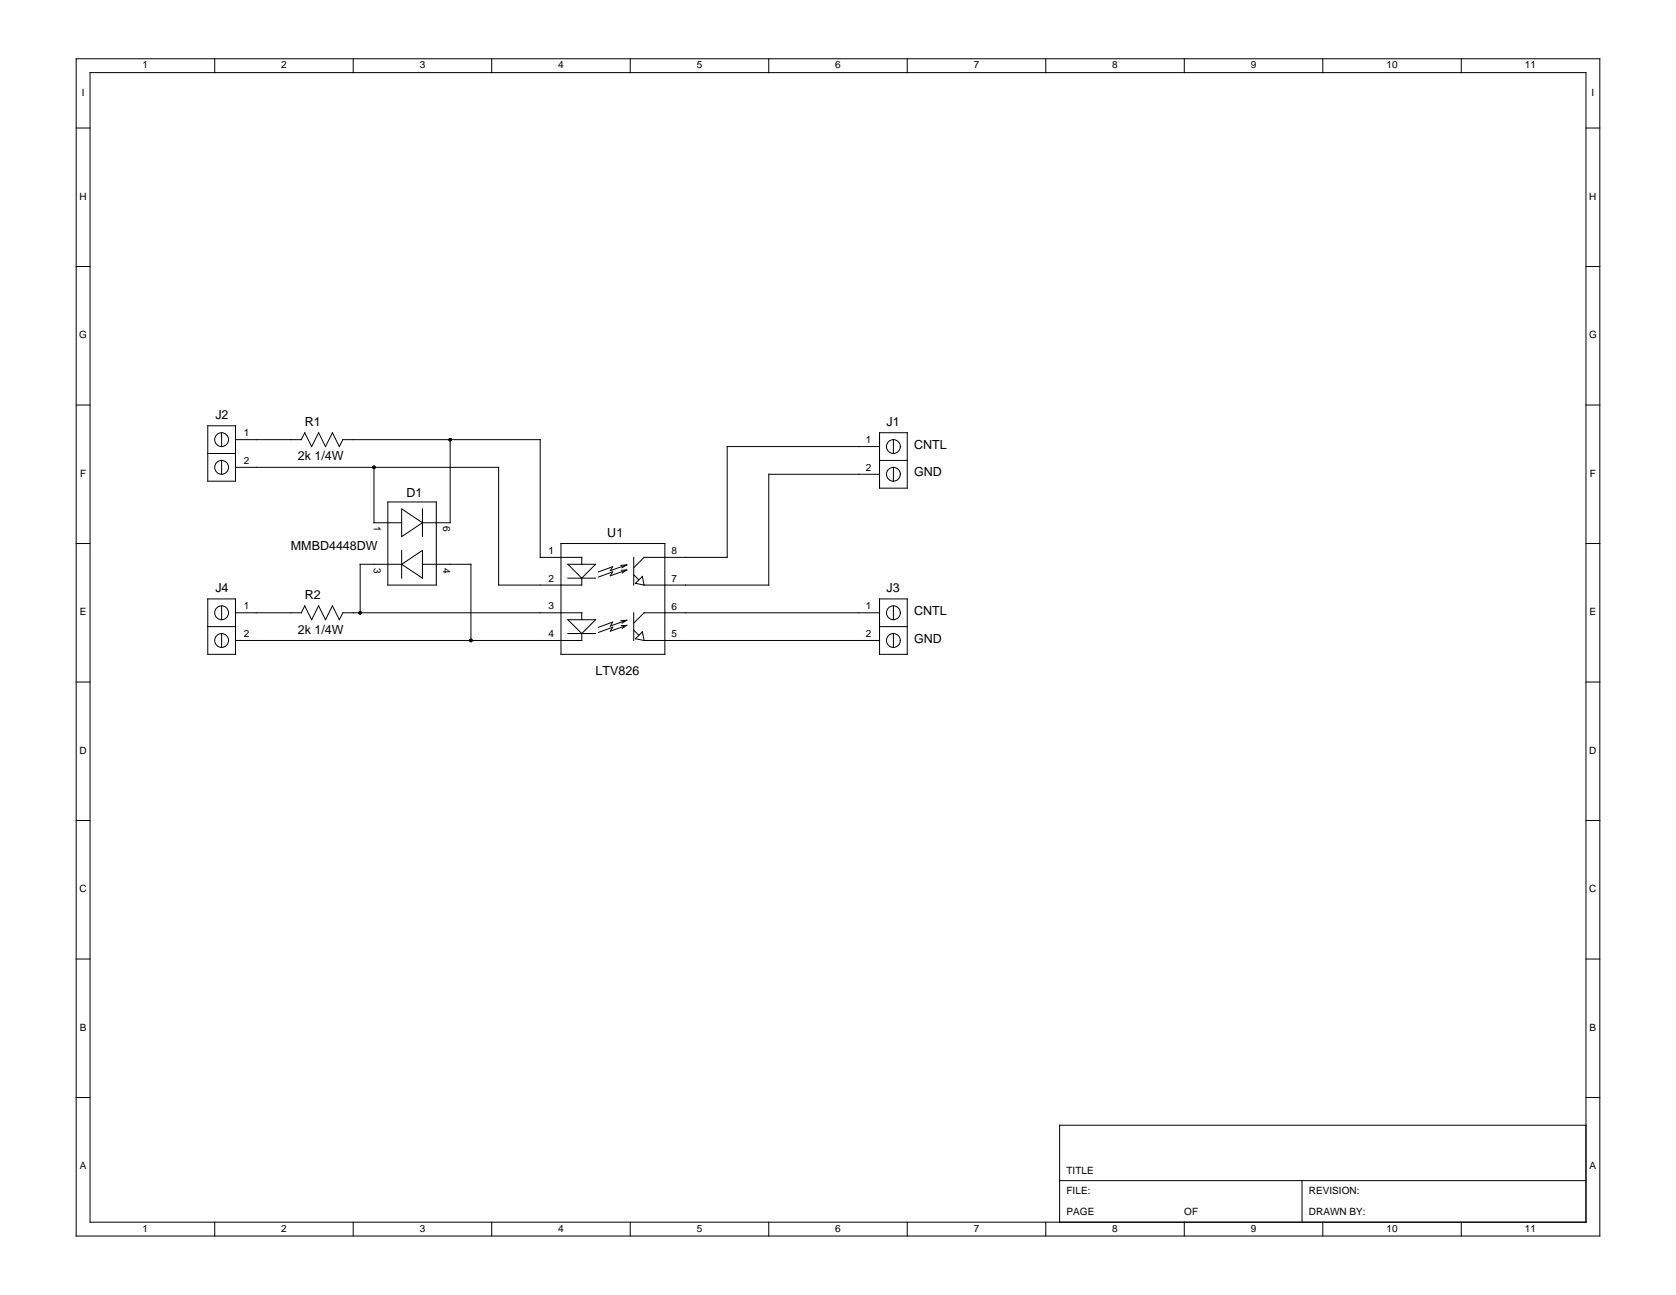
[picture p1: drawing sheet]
<svg xmlns="http://www.w3.org/2000/svg" width="279mm" height="216mm" viewBox="0 0 279 216" stroke-linecap="round" stroke-linejoin="round" font-family="sans-serif">
<g fill="none" stroke="#000" stroke-width=".17">
<path d="M12.7 9.8h254v196.3h-254zM15 12.1h249.4v191.7h-249.4zM35.8 9.8v2.3M58.9 9.8v2.3M82 9.8v2.3M105.1 9.8v2.3M128.2 9.8v2.3M151.2 9.8v2.3M174.3 9.8v2.3M197.4 9.8v2.3M220.5 9.8v2.3M243.6 9.8v2.3"/>
<path d="M12.7 21.3h2.3M264.4 21.3h2.3M12.7 44.4h2.3M264.4 44.4h2.3M12.7 67.5h2.3M34.6 71h4.7v9.2h-4.7zM34.6 75.6h4.7M36.9 72.1v2.4M36.9 76.8v2.3M39.3 77.9h43.8v19.6h13.9v-1.1M39.3 73.3h10.9M50.2 73.3l.6-1.2 1.2 2.4 1.1-2.4 1.2 2.4 1.1-2.4 1.2 2.4 .6-1.2h32.9v19.6h6.9v1.2"/>
<path d="M62.3 77.9v9.3h4.7M75 73.3v13.9h-4.6M146.6 79.1h-18.4v18.4h-20.8M146.6 72.1h4.6v9.3h-4.6zM146.6 74.5h-25.4v18.4h-13.8l-1.8 1.8M146.6 76.8h4.6M148.9 73.3v2.3M148.9 77.9v2.3M264.4 67.5h2.3M12.7 90.6h2.3M34.6 99.9h4.7v9.2h-4.7zM64.7 83.7h8v13.8h-8z"/>
<path d="M67 94.1h-7v8.1M67 84.8l3.4 2.4-3.4 2.3zM67 91.8v4.6M67 94.1l3.4-2.3v4.6zM70.4 94.1h8.1v12.7M70.4 84.8v4.7M93.5 90.6h17.3v18.5h-17.3zM94.7 94.1h4.6l-2.3 2.3zM94.7 96.4h4.6M103.6 95.1l.9-.1-2.7 1 .3-.7-2.3 .9M104.5 94.2l-.8 .5M104.5 95l-.8 .5"/>
<path d="M104.5 94.2l-1 .1M104.5 94.2l-2.7 .9 .3-.6-2.3 .8M105.6 95.8l.9 .9M105.6 92.9v4.6M107.1 96.1l.3 1.4-1.5-.2zM146.6 99.9h4.6v9.2h-4.6zM264.4 90.6h2.3M12.7 113.7h2.3M34.6 104.5h4.7M36.9 101v2.3M36.9 105.6v2.3M39.3 102.2h10.9"/>
<path d="M50.2 102.2l.6-1.2 1.2 2.3 1.1-2.3 1.2 2.3 1.1-2.3 1.2 2.3 .6-1.1h39.8v1.1M94.7 105.6h4.6M94.7 103.3h4.6l-2.3 2.3zM97 105.6v1.2h-57.7M103.5 103.5l1-.1-2.7 1 .3-.7-2.3 .9M104.5 103.4l-.8 .5M104.5 104.3l-.8 .5M104.5 104.3h-.9M104.5 104.3l-2.7 .9 .3-.6-2.3 .8M105.6 102.2v4.6M105.6 105l.9 .9M107.1 105.3l.3 1.5-1.5-.3z"/>
<path d="M107.4 106.8h39.2M146.6 102.2h-39.2l-1.8 1.7M146.6 104.5h4.6M148.9 101v2.3M148.9 105.6v2.3M264.4 113.7h2.3M12.7 136.8h2.3M264.4 136.8h2.3M12.7 159.9h2.3M264.4 159.9h2.3M12.7 183h2.3M176.6 196.8h87.8"/>
<path d="M217.1 196.8v7M264.4 187.6h-87.8v16.2M264.4 183h2.3M35.8 203.8v2.3M58.9 203.8v2.3M82 203.8v2.3M105.1 203.8v2.3M128.2 203.8v2.3M151.2 203.8v2.3M174.3 203.8v2.3M197.4 203.8v2.3M220.5 203.8v2.3"/>
<path d="M243.6 203.8v2.3"/>
<circle cx="36.9" cy="73.3" r="1.15"/>
<circle cx="36.9" cy="77.9" r="1.15"/>
<circle cx="148.9" cy="74.5" r="1.15"/>
<circle cx="148.9" cy="79.1" r="1.15"/>
<circle cx="36.9" cy="102.2" r="1.15"/>
<circle cx="36.9" cy="106.8" r="1.15"/>
<circle cx="148.9" cy="102.2" r="1.15"/>
<circle cx="148.9" cy="106.8" r="1.15"/>
</g>
<g fill="#000">
<circle cx="62.3" cy="77.9" r=".29"/>
<circle cx="75" cy="73.3" r=".29"/>
<circle cx="60" cy="102.2" r=".29"/>
<circle cx="78.5" cy="106.8" r=".29"/>
</g>
<g font-size="2.1">
<text x="35.9" y="69.8">J2</text>
<text x="50.8" y="71">R1</text>
<text x="147.8" y="71">J1</text>
<text x="49.6" y="76.8">2k 1/4W</text>
<text x="152.4" y="74.8">CNTL</text>
<text x="67.8" y="82.9">D1</text>
<text x="152.4" y="79.4">GND</text>
<text x="101.2" y="89.5">U1</text>
<text x="48.5" y="91.8">MMBD4448DW</text>
<text x="35.9" y="98.7">J4</text>
<text x="50.8" y="99.9">R2</text>
<text x="147.8" y="98.7">J3</text>
<text x="49.6" y="105.6">2k 1/4W</text>
<text x="152.4" y="107.1">GND</text>
<text x="152.4" y="102.5">CNTL</text>
<text x="99.3" y="112.6">LTV826</text>
</g>
<g font-size="1.7">
<text x="23.8" y="11.4">1</text>
<text x="46.9" y="11.4">2</text>
<text x="70" y="11.4">3</text>
<text x="93.1" y="11.4">4</text>
<text x="116.1" y="11.4">5</text>
<text x="139.2" y="11.4">6</text>
<text x="162.3" y="11.4">7</text>
<text x="185.4" y="11.4">8</text>
<text x="208.5" y="11.4">9</text>
<text x="231.1" y="11.4">10</text>
<text x="254.2" y="11.4">11</text>
<text x="13.6" y="16">I</text>
<text x="265.3" y="16">I</text>
<text x="13.3" y="33.3">H</text>
<text x="264.9" y="33.3">H</text>
<text x="13.2" y="56.4">G</text>
<text x="264.9" y="56.4">G</text>
<text x="40.6" y="72.7">1</text>
<text x="40.6" y="77.3">2</text>
<text x="144.3" y="73.9">1</text>
<text x="13.3" y="79.5">F</text>
<text x="144.3" y="78.5">2</text>
<text x="265" y="79.5">F</text>
<text x="62.3" y="87.7" transform="rotate(90 62.3 87.7)">1</text>
<text x="73.9" y="87.7" transform="rotate(90 73.9 87.7)">6</text>
<text x="62.3" y="94.7" transform="rotate(90 62.3 94.7)">3</text>
<text x="73.9" y="94.7" transform="rotate(90 73.9 94.7)">4</text>
<text x="91.4" y="92.3">1</text>
<text x="111.9" y="92.4">8</text>
<text x="40.6" y="101.6">1</text>
<text x="91.4" y="97">2</text>
<text x="91.4" y="101.6">3</text>
<text x="111.9" y="101.6">6</text>
<text x="111.9" y="97">7</text>
<text x="144.3" y="101.6">1</text>
<text x="13.3" y="102.6">E</text>
<text x="40.6" y="106.2">2</text>
<text x="91.4" y="106.2">4</text>
<text x="111.9" y="106.3">5</text>
<text x="144.3" y="106.2">2</text>
<text x="265" y="102.6">E</text>
<text x="13.3" y="125.7">D</text>
<text x="264.9" y="125.7">D</text>
<text x="13.3" y="148.8">C</text>
<text x="264.9" y="148.8">C</text>
<text x="13.3" y="171.9">B</text>
<text x="265" y="171.9">B</text>
<text x="13.3" y="195">A</text>
<text x="177.8" y="195.7">TITLE</text>
<text x="265" y="195">A</text>
<text x="177.8" y="199.1">FILE:</text>
<text x="177.8" y="202.6">PAGE</text>
<text x="197.4" y="202.6">OF</text>
<text x="218.2" y="199.1">REVISION:</text>
<text x="218.2" y="202.6">DRAWN BY:</text>
<text x="23.8" y="205.3">1</text>
<text x="46.9" y="205.3">2</text>
<text x="70" y="205.3">3</text>
<text x="93.1" y="205.3">4</text>
<text x="116.1" y="205.3">5</text>
<text x="139.2" y="205.3">6</text>
<text x="162.3" y="205.3">7</text>
<text x="185.4" y="205.3">8</text>
<text x="208.5" y="205.3">9</text>
<text x="231.1" y="205.3">10</text>
<text x="254.2" y="205.3">11</text>
</g>
</svg>
